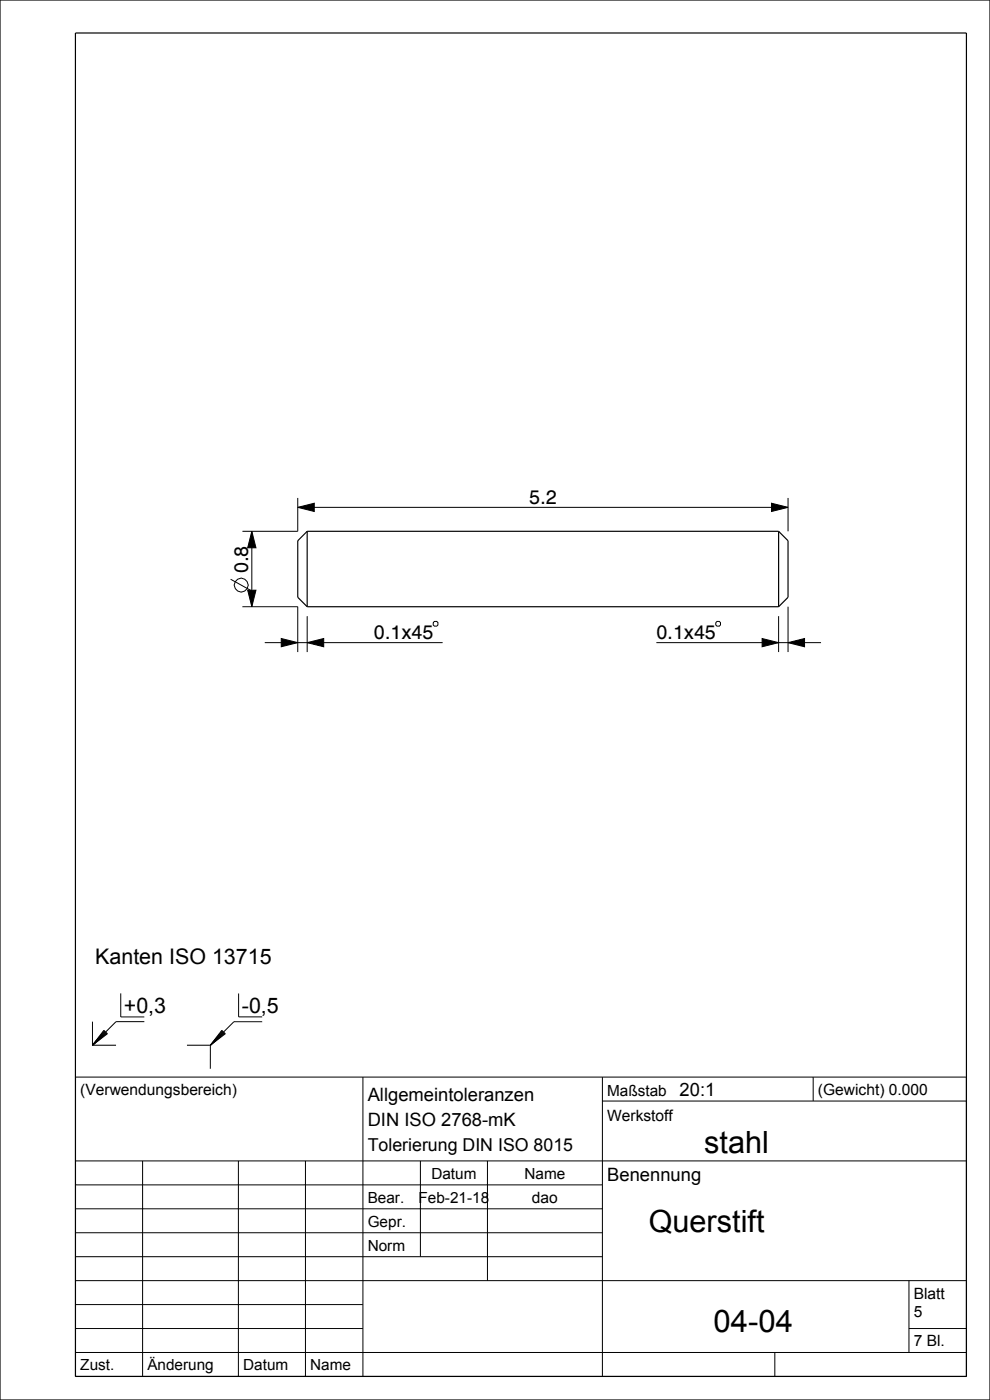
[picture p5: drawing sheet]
<svg xmlns="http://www.w3.org/2000/svg" width="210mm" height="297mm" viewBox="0 0 210 297" stroke-linecap="round" stroke-linejoin="round" font-family="sans-serif">
<g fill="none" stroke="#000" stroke-width=".21">
<path d="M53.4 112.7l.9 3.5h-1.8zM53.4 112.7v16M63.2 107.6l3.5-.8v1.7zM63.2 105.6v7.1h-11.8M63.2 107.6h104M163.7 106.8l3.5 .8-3.5 .9zM167.2 105.6v7.1M48.9 122.9l4.5 2.5M51.4 128.7h11.8v9.6M52.5 125.2h1.8l-.9 3.5zM56.2 136.3h37.7M59.7 135.5l3.5 .8-3.5 .9z"/>
<path d="M65.2 136.3l3.5-.8v1.7zM65.2 130.7v7.6M92.1 131.8h.5l.3 .3v.5l-.3 .2h-.5l-.2-.2v-.5zM139.2 136.3h35M152.1 131.8h.5l.2 .3v.5l-.2 .2h-.5l-.3-.2v-.5zM161.7 135.5l3.5 .8-3.5 .9zM165.2 130.7v7.6M167.2 136.3l3.5-.8v1.7zM167.2 128.7v9.6M19.6 216.7v5M22 218.6l.8 .7-3.2 2.4zM22.2 218.7l-2.6 3"/>
<path d="M22.3 218.8l-2.7 2.9M22.4 218.9l-2.8 2.8M22.5 219l-2.9 2.7M22.6 219.1l-3 2.6M22.7 219.2l-3.1 2.5M25.6 210.7v5h5M30.6 216.7h-6l-2.2 2.2M47.1 218.6l.7 .7-3.2 2.4zM47.2 218.7l-2.6 3M47.3 218.8l-2.7 2.9M47.4 218.9l-2.8 2.8M47.5 219l-2.9 2.7"/>
<path d="M47.6 219.1l-3 2.6M47.7 219.2l-3.1 2.5M50.6 210.8v4.9h5M55.6 216.8h-6l-2.2 2.1M16 228.5h189v63.5h-189zM19.6 221.7h5M39.7 221.7h4.9M44.6 221.7v5M77 228.5v63.5M127.8 233.6h77.2M127.8 228.5v63.5M172.5 228.5v5.1"/>
<path d="M16 246.3h189M16 251.4h111.8M16 256.4h111.8M30.2 246.3v45.7M50.6 246.3v45.7M64.8 246.3v45.7M89.2 246.3v20.3M103.4 246.3v25.4M16 261.5h111.8M16 266.6h111.8M16 271.7h189M16 276.8h61"/>
<path d="M192.8 271.7v15.2M16 281.8h61M16 286.9h189M164.4 286.9v5.1M192.8 281.8h12.2"/>
<circle cx="51.2" cy="124.2" r="1.47"/>
</g>
<path d="M53.4 112.7l.9 3.5h-1.8zM63.2 107.6l3.5-.8v1.7zM163.7 106.8l3.5 .8-3.5 .9zM52.5 125.2h1.8l-.9 3.5zM59.7 135.5l3.5 .8-3.5 .9zM65.2 136.3l3.5-.8v1.7zM161.7 135.5l3.5 .8-3.5 .9zM167.2 136.3l3.5-.8v1.7z" fill="#000"/>
<path d="M0 0h210v297h-210zM16 7h189v285h-189zM65.2 112.7l-2 2v12l2 2M65.2 112.7v16M65.2 112.7h100M165.2 112.7l2 2v12l-2 2M165.2 112.7v16M65.2 128.7h100" fill="none" stroke="#000" stroke-width=".25"/>
<text font-size="6.6" x="151.4" y="282.5">04-04</text>
<g font-size="6.5">
<text x="149.4" y="244.6">stahl</text>
<text x="137.6" y="261.4">Querstift</text>
</g>
<g font-size="4.5">
<text x="20.2" y="204.6">Kanten ISO 13715</text>
<text x="26.3" y="214.9">+0,3</text>
<text x="51.3" y="214.9">-0,5</text>
</g>
<g font-size="4.2">
<text x="112.2" y="106.9">5.2</text>
<text x="52.7" y="121.6" transform="rotate(-90 52.7 121.6)">0.8</text>
<text x="79.3" y="135.6">0.1x45</text>
<text x="139.2" y="135.6">0.1x45</text>
</g>
<g font-size="3.9">
<text x="78" y="233.6">Allgemeintoleranzen</text>
<text x="144.2" y="232.5">20:1</text>
<text x="78" y="239">DIN ISO 2768-mK</text>
<text x="128.8" y="250.6">Benennung</text>
</g>
<text font-size="3.8" x="78" y="244.2">Tolerierung DIN ISO 8015</text>
<g font-size="3.3">
<text x="17" y="232.3">(Verwendungsbereich)</text>
<text x="128.8" y="232.5">Maßstab</text>
<text x="173.5" y="232.3">(Gewicht) 0.000</text>
<text x="128.8" y="237.8">Werkstoff</text>
<text x="91.5" y="250.1">Datum</text>
<text x="111.3" y="250.1">Name</text>
<text x="78" y="255.1">Bear.</text>
<text x="88.8" y="255.1">Feb-21-18</text>
<text x="112.8" y="255.2">dao</text>
<text x="78" y="260.2">Gepr.</text>
<text x="78" y="265.3">Norm</text>
<text x="193.8" y="275.5">Blatt</text>
<text x="193.8" y="279.3">5</text>
<text x="193.8" y="285.7">7 Bl.</text>
<text x="17" y="290.7">Zust.</text>
<text x="31.3" y="290.7">Änderung</text>
<text x="51.6" y="290.7">Datum</text>
<text x="65.8" y="290.7">Name</text>
</g>
</svg>
